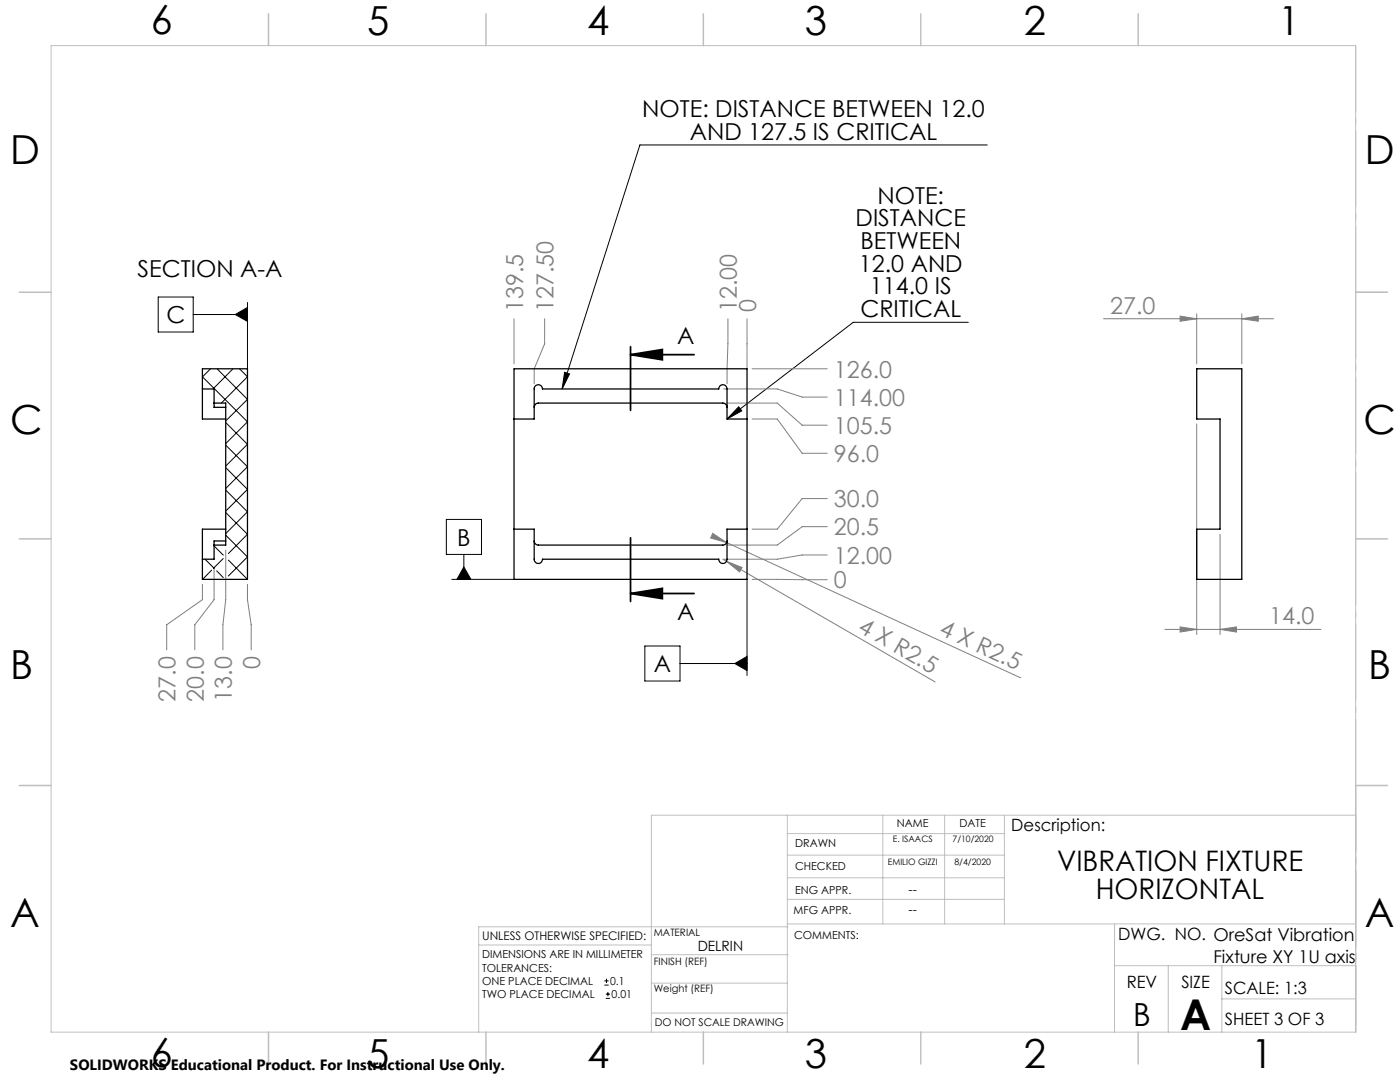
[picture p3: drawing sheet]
<svg xmlns="http://www.w3.org/2000/svg" width="279mm" height="216mm" viewBox="0 0 279 216" stroke-linecap="round" stroke-linejoin="round" font-family="sans-serif">
<g fill="none" stroke="#000" stroke-width=".2">
<path d="M197 28.9h-69.3l-15.5 48.7M31.6 59.3h7v7h-7zM38.6 62.8h10.8M47 62.8l2.4-1.5v2.8zM49.4 60.4v13.2M112.7 74.3l1 .3-1.5 3zM193.3 64.3h-23l-25.2 19.3M147.4 81.2l.6 .8-2.9 1.6zM89.1 103.6h7v7h-7zM90.2 115.6h12.4M92.6 110.6v5M92.6 113.1l1.4 2.5h-2.8z"/>
<path d="M149.1 115.6v19.2M128.7 128.9h7v7h-7zM135.7 132.4h13.4M146.6 132.4l2.5-1.4v2.8zM120.6 196.6h.9M120.6 195.7h.9M120.9 199.2h.8M120.9 198.4h.8M121 195.3v.8M121.3 197.9v.9"/>
</g>
<path d="M125.8 70.8l6.4-1.1v2.1zM125.8 70.8h12.7M125.8 69.2v12.7M125.8 118.4l6.4-1v2.1zM125.8 107.3v12.7M125.8 118.4h12.7" fill="none" stroke="#000" stroke-width=".35"/>
<g fill="none" stroke="#808080" stroke-width=".2">
<path d="M102.6 63.6v9M108.7 63.6v5l-2.1 5v3M144.4 77.6h10.7l5 1.6h5M145.3 63.6l-.2 13M149.1 63.6v10M150.1 73.6h15M220.2 63.6h34M235.5 63.1l3.3 .5-3.3 .5zM238.8 62.6v10M247.8 63.6l3.3-.5v1zM247.8 62.6v10M145.3 80.4h9.8l5 4.4h5"/>
<path d="M150.1 83.6h5l5 6.9h5M165.1 99.5h-5l-5 6.1h-5M238.8 84.6v42M40.4 116.6v3.1l-7.1 5v5M42.7 113.4v6.3l-3.8 5v5M45 109.8v9.9l-.5 5v5M49.4 116.6v3.1l.7 5v5M142.2 106.4l2.8 1.9-3.2-.9zM144.3 111.6l.7 .4M144.3 107.9l.7 .4M145 112l3.1 1.2-.5 .9zM145 112l41.6 24.1"/>
<path d="M145 108.3l58.7 27M150.1 115.6l15 .1M165.1 105.1h-5l-5 3.7h-9.8M165.1 110.7h-5l-5 .9h-10.7M243.5 106.6v20M232.5 125.6h31.1M235.5 125.1l3.3 .5-3.3 .5zM243.5 125.6l3.3-.5v1z"/>
</g>
<path d="M270.6 9.1v49.2M270.6 58.3v49.2M270.6 107.5v49.2M270.6 156.7v49.2" fill="none" stroke="#c0c0c0" stroke-width=".2" stroke-dasharray="15.2 1.3 1.3 1.3" stroke-dashoffset="2.1"/>
<g fill="none" stroke="#c0c0c0" stroke-width=".2">
<path d="M10.2 9.1h260.3v196.9h-260.3zM270.5 58.3h6.4M270.5 156.7h6.4M157.1 162.7v43.3M157.1 175.2h43.3M157.1 170.6h43.3M157.1 166.3h43.3M157.1 179.5h43.3M176.2 162.7v21.7M188.5 162.7v21.7M200.4 162.7v21.7M270.6 162.7h-140.6v43.3"/>
<path d="M95.5 188.6h34.5M130 196.2h27.1M130 190.5h27.3M157.1 184.4h113.4M157.2 184.9h-61.7v21.1M222.4 184.4v21.6M222.4 192.7h48.1M233.2 192.7v13.3M243.8 199.3h26.7M243.8 192.7v13.3M130 202.1h27.1"/>
</g>
<g fill="none" stroke="#c0c0c0" stroke-width=".3">
<path d="M53.6 2.8v6.3M97 2.8v6.3M140.4 2.8v6.3M183.8 2.8v6.3M227.2 2.8v6.3M3.8 58.3h6.4M270.5 58.3h6.4M3.8 107.5h6.4M270.5 107.5h6.4M3.8 156.7h6.4M270.5 156.7h6.4M53.6 206v6.3"/>
<path d="M97 206v6.3M140.4 206v6.3M183.8 206v6.3M227.2 206v6.3"/>
</g>
<g fill="#000">
<path d="M112.7 74.3l1 .3-1.5 3zM147.4 81.2l.6 .8-2.9 1.6zM146.6 132.4l2.5 1.4v-2.8zM92.6 113.1l1.4 2.5h-2.8zM47 62.8l2.4 1.3v-2.8z"/>
<path d="M125.8 70.8l6.4-1.1v2.1zM125.8 118.4l6.4-1v2.1z"/>
</g>
<g fill="#808080">
<path d="M145 112l3.1 1.2-.5 .9z"/>
<path d="M142.2 106.4l2.8 1.9-3.2-.9z"/>
<path d="M243.5 125.6l3.3-.5v1zM235.5 125.1l3.3 .5-3.3 .5z"/>
<path d="M235.5 63.1l3.3 .5-3.3 .5zM247.8 63.6l3.3-.5v1z"/>
</g>
<path d="M40.4 77.6h2.3v2.8M102.6 73.6h46.5v42h-46.5zM238.8 73.6h9v42h-9v-10h4.7v-22h-4.7zM42.7 80.4v.9h2.3M42.7 80.4h2.3v28.4h-2.3M45 83.6h-4.6v-10h9v42h-9v-10h4.6M102.6 83.6h4v-6a.83 .83 0 0 1 .8-.8 .83 .83 0 0 1 .9 .8h35.1a.83 .83 0 0 1 .9-.8 .83 .83 0 0 1 .8 .8v6h4M106.6 81.3a.84 .84 0 0 1 .8-.9h36.9a.84 .84 0 0 1 .8 .9M42.7 108.8v2.8h-2.3M45 108h-2.3v.8M102.6 105.6h4v6a.83 .83 0 0 0 .8 .8 .83 .83 0 0 0 .9-.8h35.1a.83 .83 0 0 0 .9 .8 .83 .83 0 0 0 .8-.8v-6h4M106.6 107.9a.85 .85 0 0 0 .8 .9h36.9a.84 .84 0 0 0 .8-.9" fill="none" stroke="#000" stroke-width=".25"/>
<g fill="none" stroke="#000" stroke-width=".2">
<path d="M42 73.6l-1.6 1.6 9 9-4.4 4.3M43.3 73.6l6.1 6.1-4.4 4.3M46.5 73.6l-4 4M47.8 73.6l1.6 1.6-5.2 5.2M45 84.3l4.4 4.4-4.4 4.3M45 88.8l4.4 4.3-4.4 4.4M45 93.3l4.4 4.3-4.4 4.4M45 97.8l4.4 4.3-4.4 4.4M40.9 111.6l1.9 1.8M42.2 113.8l-1.8 1.8M42.7 108.9l1.9 1.9M42.8 108.8h-.1"/>
<path d="M43.3 113.9l1.3 1.4M44.6 111.4l-2 2M45 102.3l4.4 4.3-3.8 3.9M45 106.8l4.4 4.3-3.8 3.8M45.6 111.8l3.8 3.8"/>
</g>
<text font-size="8.5" x="235.5" y="205.4">A</text>
<g font-size="8">
<text x="30.1" y="6.8">6</text>
<text x="73.3" y="6.9">5</text>
<text x="117.2" y="6.9">4</text>
<text x="160.6" y="6.9">3</text>
<text x="204.3" y="6.9">2</text>
<text x="255.1" y="6.9">1</text>
<text x="2.1" y="32.7">D</text>
<text x="272.4" y="32.7">D</text>
<text x="2.1" y="86.5">C</text>
<text x="272.1" y="86.5">C</text>
<text x="2.1" y="135.6">B</text>
<text x="273.1" y="135.6">B</text>
<text x="2.1" y="185.1">A</text>
<text x="272.4" y="185.1">A</text>
<text x="30.1" y="213">6</text>
<text x="73.3" y="213.1">5</text>
<text x="117.2" y="213.1">4</text>
<text x="160.6" y="213.1">3</text>
<text x="204.3" y="213.1">2</text>
<text x="249.7" y="213.1">1</text>
</g>
<text font-size="6.3" x="226.1" y="204.6">B</text>
<g font-size="5.6">
<text x="211" y="173.8">VIBRATION FIXTURE</text>
<text x="218.7" y="179.4">HORIZONTAL</text>
</g>
<g font-size="4.7">
<text x="128.2" y="23.3">NOTE: DISTANCE BETWEEN 12.0</text>
<text x="137.7" y="27.9">AND 127.5 IS CRITICAL</text>
<text x="175.1" y="40.6">NOTE:</text>
<text x="170.8" y="45.2">DISTANCE</text>
<text x="171.7" y="49.7">BETWEEN</text>
<text x="27.5" y="55.2">SECTION A-A</text>
<text x="171.4" y="54.2">12.0 AND</text>
<text x="173.6" y="58.7">114.0 IS</text>
<text x="33.2" y="64.5">C</text>
<text x="171.7" y="63.3">CRITICAL</text>
<text x="135.2" y="68.7">A</text>
<text x="91.3" y="108.9">B</text>
<text x="135.2" y="123.7">A</text>
<text x="130.5" y="134.2">A</text>
</g>
<g font-size="4.7" fill="#808080">
<text x="104.4" y="62.3" transform="rotate(-90 104.4 62.3)">139.5</text>
<text x="110.5" y="62.3" transform="rotate(-90 110.5 62.3)">127.50</text>
<text x="147.1" y="62.3" transform="rotate(-90 147.1 62.3)">12.00</text>
<text x="150.9" y="62.3" transform="rotate(-90 150.9 62.3)">0</text>
<text x="221.6" y="62.6">27.0</text>
<text x="166.4" y="75.3">126.0</text>
<text x="166.4" y="81">114.00</text>
<text x="166.4" y="86.6">105.5</text>
<text x="166.4" y="92.2">96.0</text>
<text x="166.4" y="101.2">30.0</text>
<text x="166.4" y="106.8">20.5</text>
<text x="166.4" y="112.5">12.00</text>
<text x="166.4" y="117.4">0</text>
<text x="171" y="125.9" transform="rotate(30 171 125.9)">4 X R2.5</text>
<text x="253.3" y="124.6">14.0</text>
<text x="187.2" y="126.5" transform="rotate(25 187.2 126.5)">4 X R2.5</text>
<text x="51.9" y="133.5" transform="rotate(-90 51.9 133.5)">0</text>
<text x="35.1" y="140" transform="rotate(-90 35.1 140)">27.0</text>
<text x="40.7" y="140" transform="rotate(-90 40.7 140)">20.0</text>
<text x="46.3" y="140" transform="rotate(-90 46.3 140)">13.0</text>
</g>
<text font-size="3.5" x="242.2" y="192.2">Fixture XY 1U axis</text>
<g font-size="3.4">
<text x="201.8" y="165.9">Description:</text>
<text x="223.2" y="187.6">DWG. NO. OreSat Vibration</text>
<text x="224.9" y="197.2">REV</text>
<text x="235.8" y="197.2">SIZE</text>
<text x="244.4" y="198.4">SCALE: 1:3</text>
<text x="244.4" y="204.6">SHEET 3 OF 3</text>
</g>
<text font-size="3" x="14" y="213.5">SOLIDWORKS Educational Product. For Instructional Use Only.</text>
<text font-size="2.8" x="139.3" y="189.7">DELRIN</text>
<g font-size="2.5">
<text x="181.3" y="178.3">--</text>
<text x="181.3" y="182.3">--</text>
</g>
<text font-size="2.4" x="96.2" y="187.5">UNLESS OTHERWISE SPECIFIED:</text>
<g font-size="2.2">
<text x="179" y="165.1">NAME</text>
<text x="191.5" y="165.1">DATE</text>
<text x="158.7" y="169">DRAWN</text>
<text x="158.7" y="173.5">CHECKED</text>
<text x="158.7" y="178.3">ENG APPR.</text>
<text x="158.4" y="182.4">MFG APPR.</text>
<text x="96.2" y="191.2">DIMENSIONS ARE IN MILLIMETER</text>
<text x="158.5" y="187.4">COMMENTS:</text>
<text x="96.2" y="193.9">TOLERANCES:</text>
<text x="96.2" y="196.5">ONE PLACE DECIMAL</text>
<text x="121.8" y="196.5">0.1</text>
<text x="96.2" y="199.2">TWO PLACE DECIMAL</text>
<text x="122.1" y="199.2">0.01</text>
</g>
<text font-size="2.1" x="130.7" y="204.6">DO NOT SCALE DRAWING</text>
<g font-size="2">
<text x="130.5" y="186.8">MATERIAL</text>
<text x="130.5" y="192.5">FINISH (REF)</text>
<text x="130.5" y="198">Weight (REF)</text>
</g>
<g font-size="1.8">
<text x="178.2" y="168">E. ISAACS</text>
<text x="190.1" y="168">7/10/2020</text>
<text x="177.2" y="172.6">EMILIO GIZZI</text>
<text x="190.5" y="172.6">8/4/2020</text>
</g>
</svg>
